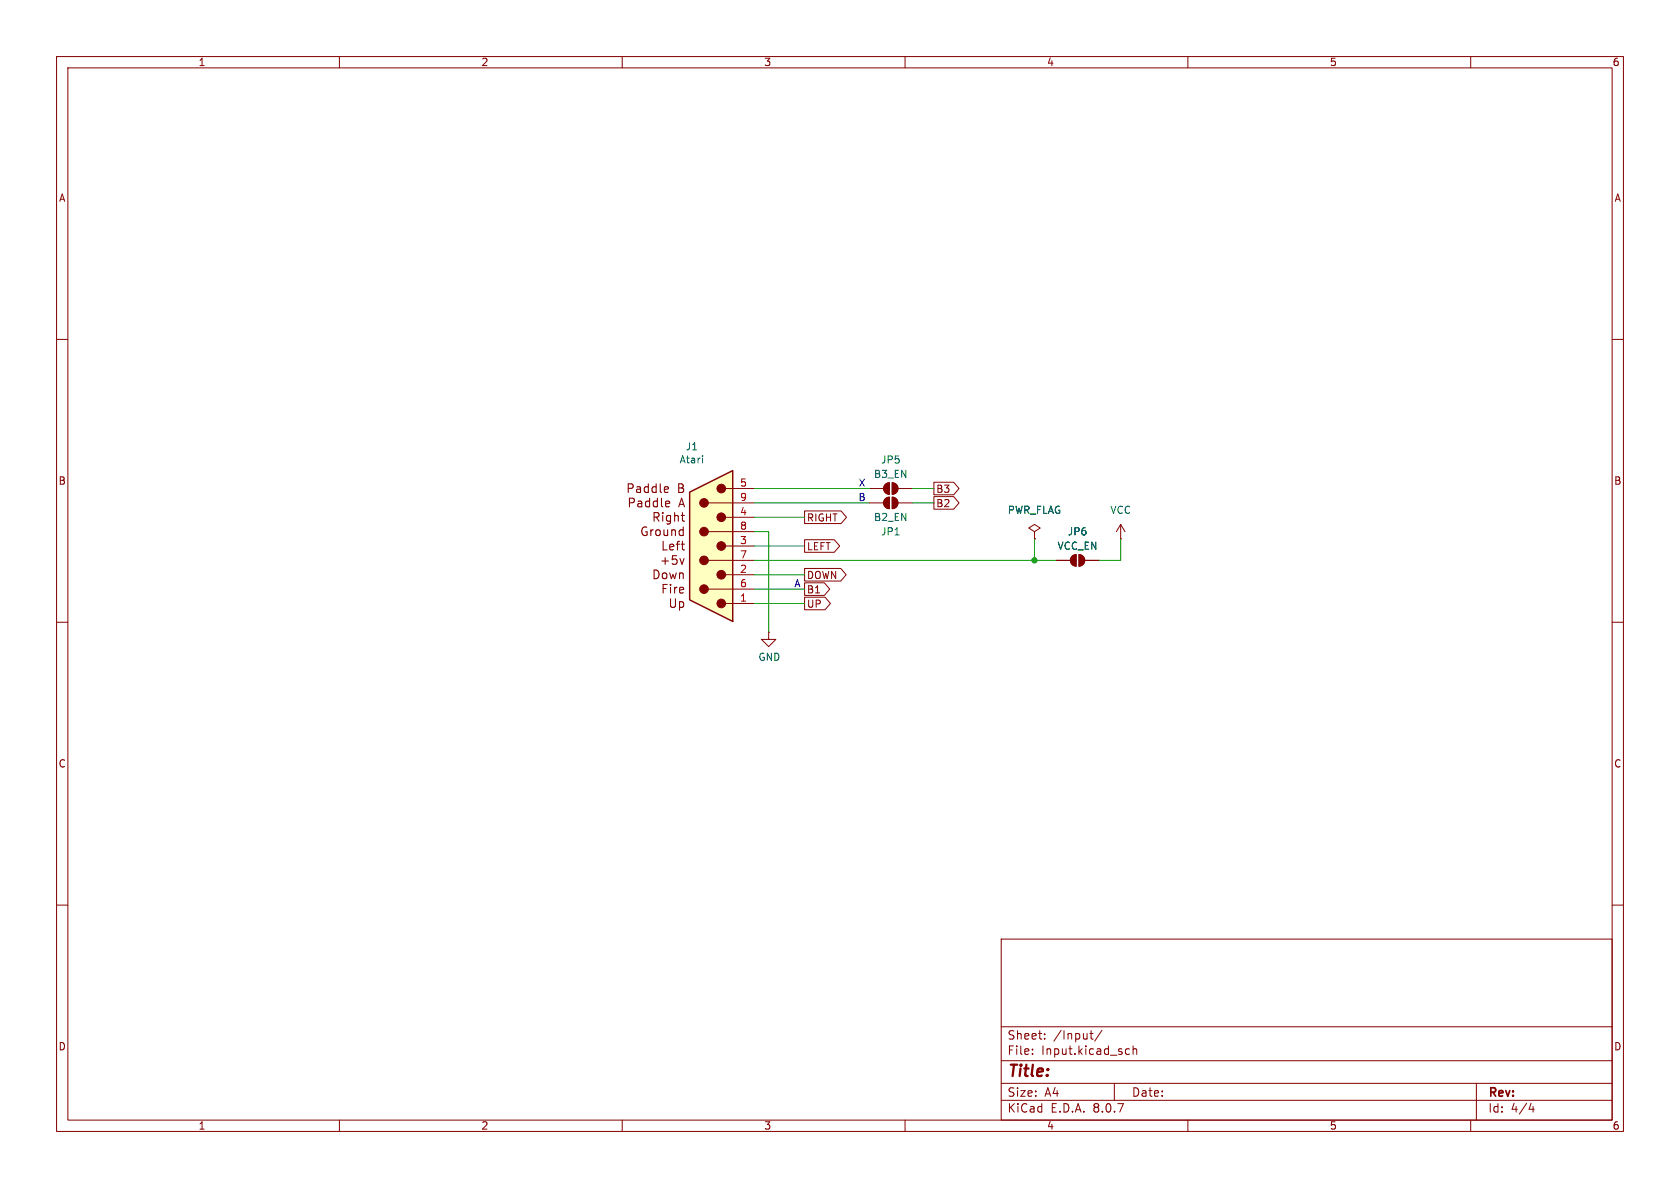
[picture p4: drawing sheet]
<svg xmlns="http://www.w3.org/2000/svg" width="297mm" height="210mm" viewBox="0 0 297 210" stroke-linecap="round" stroke-linejoin="round" font-family="sans-serif">
<g fill="none" stroke="#840000" stroke-width=".18">
<path d="M10 10h277v190h-277zM12 12h273v186h-273zM60 10v2M110 10v2M160 10v2M210 10v2M260 10v2M10 60h2M285 60h2M153.7 86.4h2.5M156.5 85.6l.7-.3v2.1a1.02 1.02 0 0 1-.9-.7 1.02 1.02 0 0 1 .2-1.1zM157.7 85.3a1.02 1.02 0 0 1 1 1.1 1.02 1.02 0 0 1-1 1z"/>
<path d="M158.7 86.4h2.6M182.9 94l1-.7-1-.6-1 .6 1 .7v1.3M182.9 95.3h.1M186.7 99.1h2.5M189.5 98.3l.7-.3v2.1a1.02 1.02 0 0 1-.9-.7 1.02 1.02 0 0 1 .2-1.1zM190.8 98a1.02 1.02 0 0 1 1 1.1 1.02 1.02 0 0 1-1 1zM191.8 99.1h2.5M10 110h2M285 110h2M10 160h2M177 166h108v32h-108zM285 160h2"/>
<path d="M60 198v2M110 198v2M160 198v2M177 194.5h108M177 191.5h108M177 187.5h108M177 181.5h108M182.5 186.3v.1M182.5 185.5v.1M184.7 183.6v.1M184.7 182.8v.1M192.7 182.7h.5"/>
<path d="M192.9 182.2v1.3l.3 .2M194.8 182.1l-1.3 2M197 191.5v3M199.1 186.3h.6M199.1 185.5h.6M200.3 185.5l.2-.1 .4 .1 .1 .9M200.3 184.9v1.5M210 198v2M260 198v2M261 191.5v6.5M270.7 195l-.4 1.1h.9M271 195.6v1"/>
</g>
<g fill="#840000" stroke="#840000" stroke-width=".18">
<path d="M156.5 85.6l.7-.3v2.1a1.02 1.02 0 0 1-.9-.7 1.02 1.02 0 0 1 .2-1.1z"/>
<path d="M157.7 85.3a1.02 1.02 0 0 1 1 1.1 1.02 1.02 0 0 1-1 1z"/>
<path d="M189.5 98.3l.7-.3v2.1a1.02 1.02 0 0 1-.9-.7 1.02 1.02 0 0 1 .2-1.1z"/>
<path d="M190.8 98a1.02 1.02 0 0 1 1 1.1 1.02 1.02 0 0 1-1 1z"/>
</g>
<path d="M121.9 87l7.6-3.8v26.7l-7.6-3.9z" fill="#ffffc2"/>
<g fill="#840000" stroke="#840000" stroke-width=".18">
<path d="M156.5 88.2l.7-.3v2a1.02 1.02 0 0 1-.9-.6 1.02 1.02 0 0 1 .2-1.1z"/>
<path d="M157.7 87.9a1.02 1.02 0 0 1 1 1 1.02 1.02 0 0 1-1 1z"/>
<circle cx="127.5" cy="106.7" r=".76"/>
<circle cx="127.5" cy="101.6" r=".76"/>
<circle cx="127.5" cy="96.5" r=".76"/>
<circle cx="127.5" cy="91.4" r=".76"/>
<circle cx="127.5" cy="86.4" r=".76"/>
<circle cx="124.5" cy="104.1" r=".76"/>
<circle cx="124.5" cy="99.1" r=".76"/>
<circle cx="124.5" cy="94" r=".76"/>
<circle cx="124.5" cy="88.9" r=".76"/>
</g>
<g fill="none" stroke="#840000" stroke-width=".18">
<path d="M125.2 99.1h8.1M125.2 94h8.1M125.2 88.9h8.1M128.3 96.5h5M128.3 91.4h5M128.3 86.4h5M142.2 95.4h5.3l.9 1.1-.9 1.1h-5.3zM142.2 90.3h6.5l1 1.1-1 1.2h-6.5zM153.7 88.9h2.5M156.5 88.2l.7-.3v2a1.02 1.02 0 0 1-.9-.6 1.02 1.02 0 0 1 .2-1.1zM157.7 87.9a1.02 1.02 0 0 1 1 1 1.02 1.02 0 0 1-1 1zM158.7 88.9h2.6"/>
<path d="M165.1 85.2h3.5l.9 1.2-.9 1.1h-3.5zM165.1 87.8h3.5l.9 1.1-.9 1.1h-3.5zM182.9 95.3h.1M186.7 99.1h2.5M191.8 99.1h2.5M198.1 95.3h.1M198.1 92.7l-.7 1.3M198.1 92.7v2.6M198.1 92.7l.8 1.3M125.2 104.1h8.1M128.3 106.7h5M128.3 101.6h5"/>
<path d="M135.9 111.8v1.2h1.3l-1.3 1.3-1.3-1.3h1.3M135.9 111.8h.1M142.2 103h3.5l1 1.1-1 1.2h-3.5zM142.2 100.5h6.4l1 1.1-1 1.1h-6.4zM142.2 105.6h3.7l.9 1.1-.9 1.1h-3.7z"/>
</g>
<path d="M121.9 87l7.6-3.8v26.7l-7.6-3.9z" fill="none" stroke="#840000" stroke-width=".25"/>
<path d="M117.7 86l.4 .1 .1 .3-.7 .1M117.9 88.6l.4 .1 .1 .2-.7 .2M118.1 87l-.4 .1M118.3 89.5l-.4 .1M120.4 96.2h.6M120.4 91.1h.6M120.6 93.7h.2M120.7 92.1h.3M120.8 93.2v1.5M120.8 94.6l-.2 .1M120.9 97.2h.1M120.9 98.7l-.3 1.1" fill="none" stroke="#840000" stroke-width=".19"/>
<path d="M124.2 80.6v.1M124.2 81v.8" fill="none" stroke="#006464" stroke-width=".18"/>
<g fill="none" stroke="#009600" stroke-width=".18">
<path d="M133.3 96.5h8.9M133.3 94h2.6v17.8M133.3 91.4h8.9M133.3 99.1h53.4M133.3 88.9h20.4M133.3 86.4h20.4M161.3 88.9h3.8M161.3 86.4h3.8M182.9 95.3v3.8M198.1 95.3v3.8h-3.8M133.3 106.7h8.9M133.3 101.6h8.9"/>
<path d="M133.3 104.1h8.9"/>
</g>
<circle cx="182.9" cy="99.1" r=".46" fill="#009600" stroke="#009600" stroke-width=".18"/>
<text font-size="2.8" fill="#840000" x="178" y="190.9">Title:</text>
<g font-size="2.1" fill="#840000">
<text x="110.6" y="87.4">Paddle</text>
<text x="110.8" y="89.9">Paddle</text>
<text x="119.8" y="87.4">B</text>
<text x="120" y="89.9">A</text>
<text x="113" y="95">Ground</text>
<text x="115.1" y="92.5">Right</text>
<text x="116.5" y="100.1">+5v</text>
<text x="116.7" y="97.6">Left</text>
<text x="115.1" y="102.6">Down</text>
<text x="116.7" y="105.2">Fire</text>
<text x="118" y="107.7">Up</text>
<text x="178" y="184">Sheet:</text>
<text x="186.2" y="184">/Input/</text>
<text x="178" y="186.7">File:</text>
<text x="184.1" y="186.7">Input.kicad_sch</text>
<text x="178" y="196.9">KiCad</text>
<text x="178" y="194.1">Size:</text>
<text x="184.7" y="194.1">A4</text>
<text x="185.7" y="196.9">E.D.A.</text>
<text x="193.3" y="196.9">8.0.7</text>
<text x="200" y="194.1">Date:</text>
<text x="263" y="194.3">Rev:</text>
<text x="263" y="196.9">Id:</text>
<text x="267.1" y="196.9">4/4</text>
</g>
<g font-size="1.8" fill="#840000">
<text x="35" y="11.9">1</text>
<text x="85" y="11.9">2</text>
<text x="135" y="11.9">3</text>
<text x="185" y="11.9">4</text>
<text x="235" y="11.9">5</text>
<text x="285" y="11.9">6</text>
<text x="10.3" y="35.9">A</text>
<text x="285.3" y="35.9">A</text>
<text x="10.3" y="85.9">B</text>
<text x="165.4" y="87.3">B3</text>
<text x="165.4" y="89.9">B2</text>
<text x="285.3" y="85.9">B</text>
<text x="142.6" y="92.4">RIGHT</text>
<text x="142.6" y="97.5">LEFT</text>
<text x="142.6" y="105.1">B1</text>
<text x="142.6" y="102.6">DOWN</text>
<text x="142.6" y="107.6">UP</text>
<text x="10.3" y="135.9">C</text>
<text x="285.3" y="135.9">C</text>
<text x="10.3" y="185.9">D</text>
<text x="285.3" y="185.9">D</text>
<text x="35" y="199.9">1</text>
<text x="85" y="199.9">2</text>
<text x="135" y="199.9">3</text>
<text x="185" y="199.9">4</text>
<text x="235" y="199.9">5</text>
<text x="285" y="199.9">6</text>
</g>
<g font-size="1.8" fill="#006464">
<text x="120" y="82.1">Atari</text>
<text x="121.1" y="79.8">J1</text>
<text x="155.7" y="82.1">JP5</text>
<text x="154.4" y="84.7">B3_EN</text>
<text x="154.4" y="92.3">B2_EN</text>
<text x="155.7" y="94.8">JP1</text>
<text x="178.1" y="91">PWR_FLAG</text>
<text x="188.7" y="94.8">JP6</text>
<text x="196.2" y="91">VCC</text>
<text x="186.9" y="97.4">VCC_EN</text>
<text x="134" y="117">GND</text>
</g>
<g font-size="1.8" fill="#a90000">
<text x="130.7" y="86.1">5</text>
<text x="130.7" y="88.6">9</text>
<text x="130.7" y="91.2">4</text>
<text x="130.7" y="93.7">8</text>
<text x="130.7" y="101.3">2</text>
<text x="130.7" y="96.3">3</text>
<text x="130.7" y="98.8">7</text>
<text x="130.7" y="106.4">1</text>
<text x="130.7" y="103.9">6</text>
</g>
<g font-size="1.8" fill="#0000c2">
<text x="151.7" y="88.7">B</text>
<text x="151.7" y="86.1">X</text>
<text x="140.3" y="103.9">A</text>
</g>
</svg>
